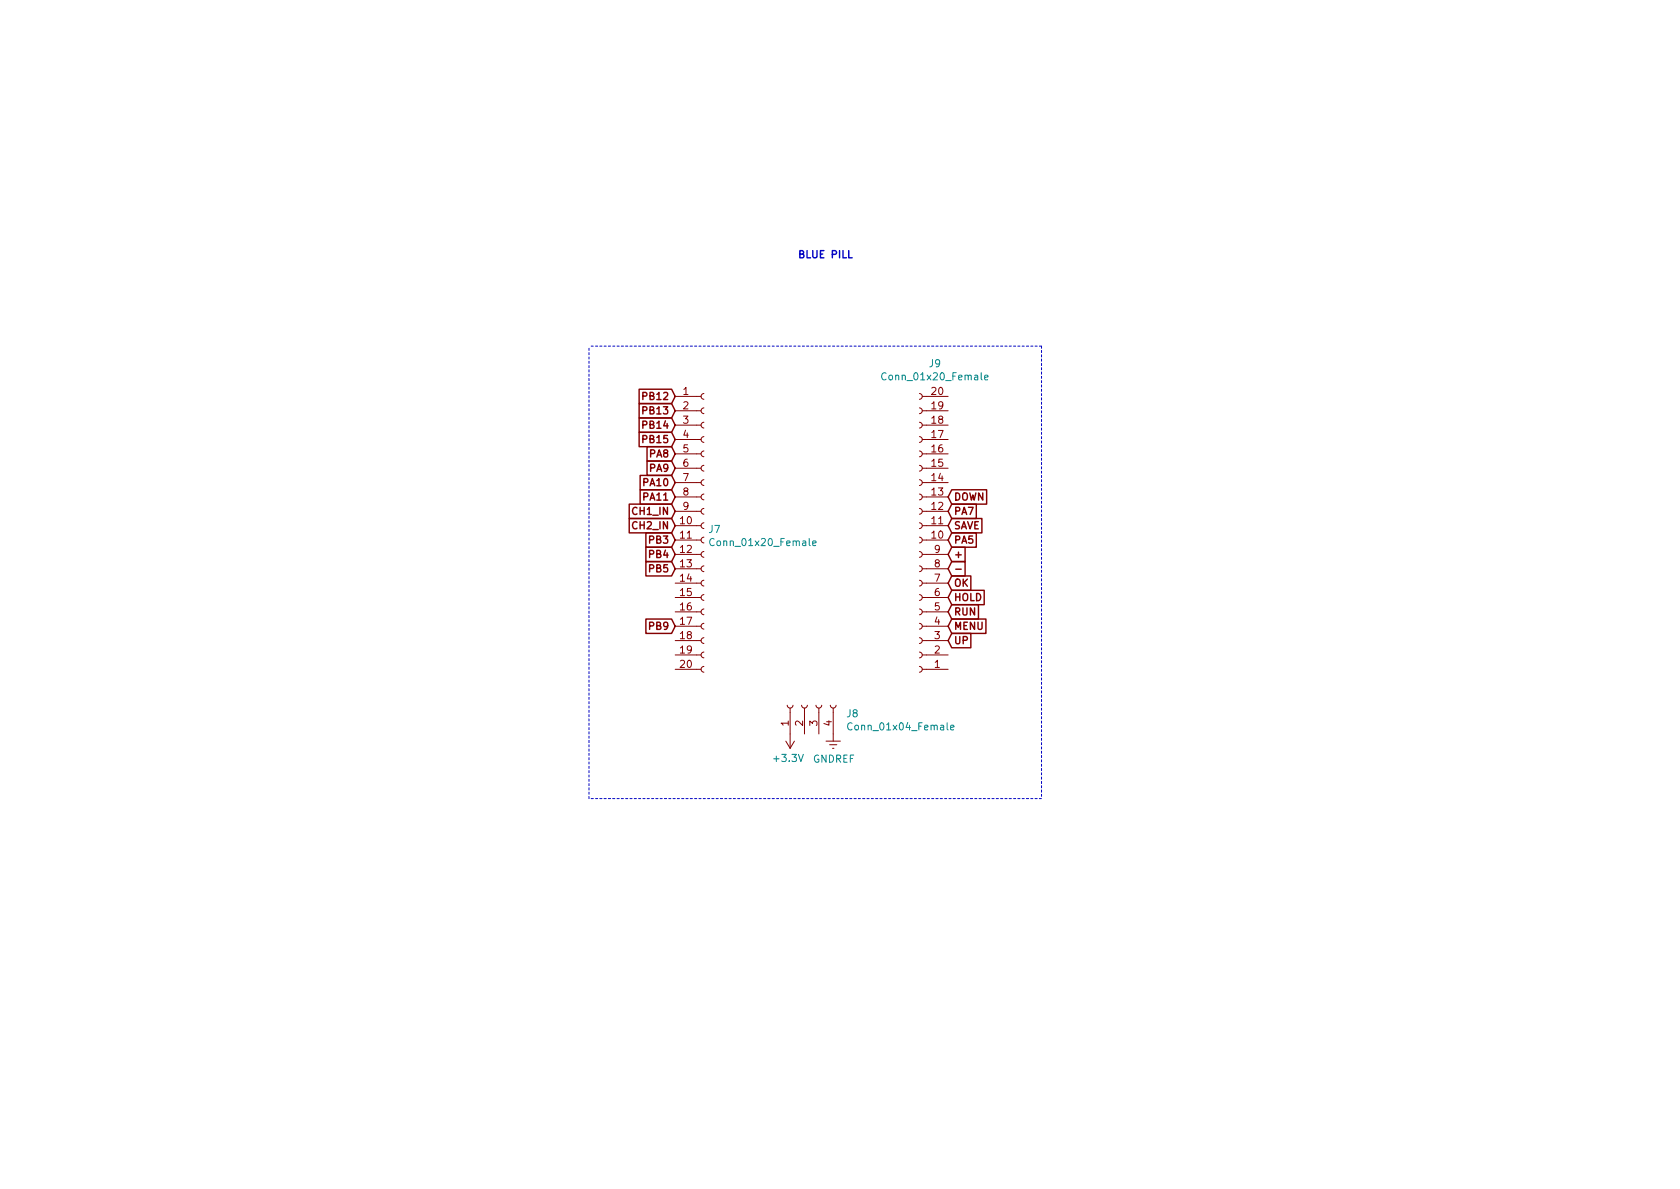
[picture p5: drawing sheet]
<svg xmlns="http://www.w3.org/2000/svg" width="297mm" height="210mm" viewBox="0 0 297 210" stroke-linecap="round" stroke-linejoin="round" font-family="sans-serif">
<g fill="none" stroke="#840000" stroke-width=".18">
<path d="M119.4 70.1h4.6M119.4 72.6h4.6M119.4 75.2h4.6M119.4 77.7h4.6M124.5 79.8l-.3 .1-.2 .3 .1 .4 .4 .2M124.5 77.2l-.3 .1-.2 .3 .1 .4 .4 .2M124.5 74.7l-.3 .1-.2 .3 .1 .4 .4 .2M124.5 72.1l-.3 .1-.2 .4 .1 .3 .4 .2M124.5 69.6l-.3 .1-.2 .3 .1 .4 .4 .2M162.6 69.6l.3 .1 .2 .3-.2 .4-.3 .2M162.6 72.1l.3 .2 .2 .2-.2 .5-.3 .1M162.6 74.7l.3 .1 .2 .3-.2 .4-.3 .2"/>
<path d="M162.6 77.2l.3 .1 .2 .3-.2 .4-.3 .2M162.6 79.8l.3 .1 .2 .3-.2 .4-.3 .2M163.1 70.1h4.5M163.1 72.6h4.5M163.1 75.2h4.5M163.1 77.7h4.5M119.4 80.3h4.6M119.4 82.8h4.6M119.4 85.3h4.6M119.4 87.9h4.6M119.4 90.4h4.6M119.4 93h4.6"/>
<path d="M119.4 95.5h4.6M119.4 98h4.6M124.5 97.5l-.3 .1-.2 .4 .1 .3 .4 .2M124.5 95l-.3 .1-.2 .3 .1 .4 .4 .2M124.5 92.5l-.3 .1-.2 .3 .1 .4 .4 .2M124.5 89.9l-.3 .1-.2 .3 .1 .4 .4 .2M124.5 87.4l-.3 .1-.2 .3 .1 .4 .4 .2M124.5 84.8l-.3 .1-.2 .4 .1 .3 .4 .2M124.5 82.3l-.3 .1-.2 .3 .1 .4 .4 .2M162.6 82.3l.3 .1 .2 .3-.2 .4-.3 .2M162.6 84.8l.3 .2 .2 .2-.2 .5-.3 .1M162.6 87.4l.3 .1 .2 .3-.2 .4-.3 .2"/>
<path d="M162.6 89.9l.3 .1 .2 .3-.2 .4-.3 .2M162.6 92.5l.3 .1 .2 .3-.2 .4-.3 .2M162.6 95l.3 .1 .2 .3-.2 .4-.3 .2M162.6 97.5l.3 .2 .2 .2-.2 .5-.3 .1M163.1 80.3h4.5M163.1 82.8h4.5M163.1 85.3h4.5M163.1 87.9h4.5M163.1 90.4h4.5M163.1 93h4.5M163.1 95.5h4.5M163.1 98h4.5"/>
<path d="M119.4 100.6h4.6M119.4 103.1h4.6M119.4 105.7h4.6M119.4 108.2h4.6M119.4 110.7h4.6M119.4 113.3h4.6M119.4 115.8h4.6M119.4 118.4h4.6M124.5 117.9l-.3 .1-.2 .3 .1 .4 .4 .2M124.5 115.3l-.3 .1-.2 .3 .1 .4 .4 .2M124.5 112.8l-.3 .1-.2 .3 .1 .4 .4 .2M124.5 110.2l-.3 .1-.2 .4 .1 .3 .4 .2"/>
<path d="M124.5 107.7l-.3 .1-.2 .3 .1 .4 .4 .2M124.5 105.2l-.3 .1-.2 .3 .1 .4 .4 .2M124.5 102.6l-.3 .1-.2 .3 .1 .4 .4 .2M124.5 100.1l-.3 .1-.2 .3 .1 .4 .4 .2M162.6 100.1l.3 .1 .2 .3-.2 .4-.3 .2M162.6 102.6l.3 .1 .2 .3-.2 .4-.3 .2M162.6 105.2l.3 .1 .2 .3-.2 .4-.3 .2M162.6 107.7l.3 .1 .2 .3-.2 .4-.3 .2M162.6 110.2l.3 .2 .2 .2-.2 .5-.3 .1M162.6 112.8l.3 .1 .2 .3-.2 .4-.3 .2M162.6 115.3l.3 .1 .2 .3-.2 .4-.3 .2M162.6 117.9l.3 .1 .2 .3-.2 .4-.3 .2"/>
<path d="M163.1 100.6h4.5M163.1 103.1h4.5M163.1 105.7h4.5M163.1 108.2h4.5M163.1 110.7h4.5M163.1 113.3h4.5M163.1 115.8h4.5M163.1 118.4h4.5M138.9 131.1l.8 1.2M139.2 124.7l.1 .3 .3 .2 .4-.1 .2-.4M139.7 125.2v7.1M140.5 131.1l-.8 1.2"/>
<path d="M141.7 124.7l.1 .3 .4 .2 .3-.1 .2-.4M142.2 125.2v4.6M144.3 124.7l.1 .3 .3 .2 .4-.1 .2-.4M144.8 125.2v4.6M146 131.1h2.6M146.7 131.7h1.3M146.8 124.7l.1 .3 .3 .2 .4-.1 .2-.4M147.2 132.3h.2M147.3 125.2v5.9"/>
</g>
<path d="M156.7 66a.6 .6 0 0 0-.9 .5 .6 .6 0 0 0 .6 .7l.3-.1M174.1 66.7l.6-.1-.1-.2-.3-.1-.2 .2v.6h.5M126.3 95.3a.6 .6 0 0 0-.9 .5 .6 .6 0 0 0 .6 .7l.3-.1M143.7 96.1l.6-.1-.1-.3h-.3l-.2 .1v.6h.5M150.6 127.9a.6 .6 0 0 0-.8 .5 .6 .6 0 0 0 .6 .7l.2-.1M168.1 128.6l.6-.1-.1-.2-.4-.1-.1 .2v.6h.5" fill="none" stroke="#008484" stroke-width=".18"/>
<path d="M184.1 61.2v80M184.1 61.2h-80M104.1 141.2v-80M184.1 141.2h-80" fill="none" stroke="#0000c2" stroke-width=".18" stroke-dasharray=".4 .4"/>
<g fill="none" stroke="#840000" stroke-width=".25">
<path d="M113 68.8h5.7l.7 1.3-.7 1.3h-5.7zM113 71.4h5.7l.7 1.2-.7 1.3h-5.7zM113 73.9h5.7l.7 1.3-.7 1.2h-5.7zM113 76.4h5.7l.7 1.3-.7 1.3h-5.7zM114.4 79h4.3l.7 1.3-.7 1.2h-4.3zM111.3 91.7h7.4l.7 1.3-.7 1.2h-7.4zM111.3 89.1h7.4l.7 1.3-.7 1.3h-7.4zM113.2 84.1h5.5l.7 1.2-.7 1.3h-5.5zM113.2 86.6h5.5l.7 1.3-.7 1.2h-5.5zM114.2 94.2h4.5l.7 1.3-.7 1.3h-4.5zM114.2 96.8h4.5l.7 1.2-.7 1.3h-4.5zM114.2 99.3h4.5l.7 1.3-.7 1.2h-4.5z"/>
<path d="M114.4 81.5h4.3l.7 1.3-.7 1.3h-4.3zM168.3 91.7h5.3v2.5h-5.3l-.7-1.2zM168.3 86.6h6.1v2.5h-6.1l-.7-1.2zM168.3 89.1h4.3v2.6h-4.3l-.7-1.3zM168.3 94.2h4.3v2.6h-4.3l-.7-1.3zM168.3 99.3h2.3v2.5h-2.3l-.7-1.2zM168.3 96.8h2.3v2.5h-2.3l-.7-1.3zM114.2 109.5h4.5l.7 1.2-.7 1.3h-4.5zM168.3 112h3.4v2.5h-3.4l-.7-1.2zM168.3 109.5h6v2.5h-6l-.7-1.3zM168.3 106.9h4.7v2.6h-4.7l-.7-1.3zM168.3 104.4h5.7v2.5h-5.7l-.7-1.2z"/>
<path d="M168.3 101.8h3.4v2.6h-3.4l-.7-1.3zM169 100.7h1"/>
</g>
<text font-size="1.8" fill="#0000c2" x="141" y="45.7">BLUE PILL</text>
<g font-size="1.8" fill="#008484">
<text x="164.3" y="64.9">J9</text>
<text x="156.6" y="67.3">Conn_01x20_Female</text>
<text x="125.4" y="94.3">J7</text>
<text x="126.2" y="96.6">Conn_01x20_Female</text>
<text x="149.8" y="126.8">J8</text>
<text x="150.5" y="129.2">Conn_01x04_Female</text>
<text x="137" y="134.7">+3.3V</text>
<text x="143.7" y="134.9">GNDREF</text>
</g>
<g font-size="1.8" fill="#840000">
<text x="114.1" y="70.7">PB12</text>
<text x="120.8" y="69.8">1</text>
<text x="164.8" y="69.8">20</text>
<text x="114.1" y="73.3">PB13</text>
<text x="114.1" y="75.8">PB14</text>
<text x="120.8" y="72.4">2</text>
<text x="120.8" y="74.9">3</text>
<text x="120.8" y="77.5">4</text>
<text x="164.8" y="77.5">17</text>
<text x="164.8" y="74.9">18</text>
<text x="164.8" y="72.4">19</text>
<text x="114.1" y="78.4">PB15</text>
<text x="115.1" y="83.4">PA9</text>
<text x="115.1" y="80.9">PA8</text>
<text x="120.8" y="80">5</text>
<text x="120.8" y="82.5">6</text>
<text x="164.8" y="82.5">15</text>
<text x="164.8" y="80">16</text>
<text x="114.1" y="86">PA10</text>
<text x="114.1" y="88.5">PA11</text>
<text x="120.8" y="85.1">7</text>
<text x="120.8" y="87.6">8</text>
<text x="164.8" y="87.6">13</text>
<text x="164.8" y="85.1">14</text>
<text x="168.5" y="88.5">DOWN</text>
<text x="112.2" y="93.6">CH2_IN</text>
<text x="112.2" y="91.1">CH1_IN</text>
<text x="120.3" y="92.7">10</text>
<text x="120.3" y="95.2">11</text>
<text x="120.8" y="90.2">9</text>
<text x="164.8" y="95.2">10</text>
<text x="164.8" y="92.7">11</text>
<text x="164.8" y="90.2">12</text>
<text x="168.5" y="93.6">SAVE</text>
<text x="168.5" y="91.1">PA7</text>
<text x="115.1" y="96.1">PB3</text>
<text x="115.1" y="98.7">PB4</text>
<text x="115.1" y="101.2">PB5</text>
<text x="120.3" y="97.8">12</text>
<text x="120.3" y="100.3">13</text>
<text x="165.3" y="100.3">8</text>
<text x="165.3" y="97.8">9</text>
<text x="168.5" y="96.1">PA5</text>
<text x="168.5" y="98.7">+</text>
<text x="120.3" y="102.9">14</text>
<text x="120.3" y="105.4">15</text>
<text x="120.3" y="107.9">16</text>
<text x="165.3" y="107.9">5</text>
<text x="165.3" y="105.4">6</text>
<text x="165.3" y="102.9">7</text>
<text x="168.5" y="106.3">HOLD</text>
<text x="168.5" y="103.8">OK</text>
<text x="115.1" y="111.4">PB9</text>
<text x="120.3" y="110.5">17</text>
<text x="120.3" y="113">18</text>
<text x="165.3" y="113">3</text>
<text x="165.3" y="110.5">4</text>
<text x="168.5" y="113.9">UP</text>
<text x="168.5" y="111.4">MENU</text>
<text x="168.5" y="108.8">RUN</text>
<text x="120.3" y="115.6">19</text>
<text x="120.3" y="118.1">20</text>
<text x="165.3" y="118.1">1</text>
<text x="165.3" y="115.6">2</text>
<text x="139.4" y="128.4" transform="rotate(-90 139.4 128.4)">1</text>
<text x="142" y="128.4" transform="rotate(-90 142 128.4)">2</text>
<text x="144.5" y="128.4" transform="rotate(-90 144.5 128.4)">3</text>
<text x="147.1" y="128.4" transform="rotate(-90 147.1 128.4)">4</text>
</g>
</svg>
